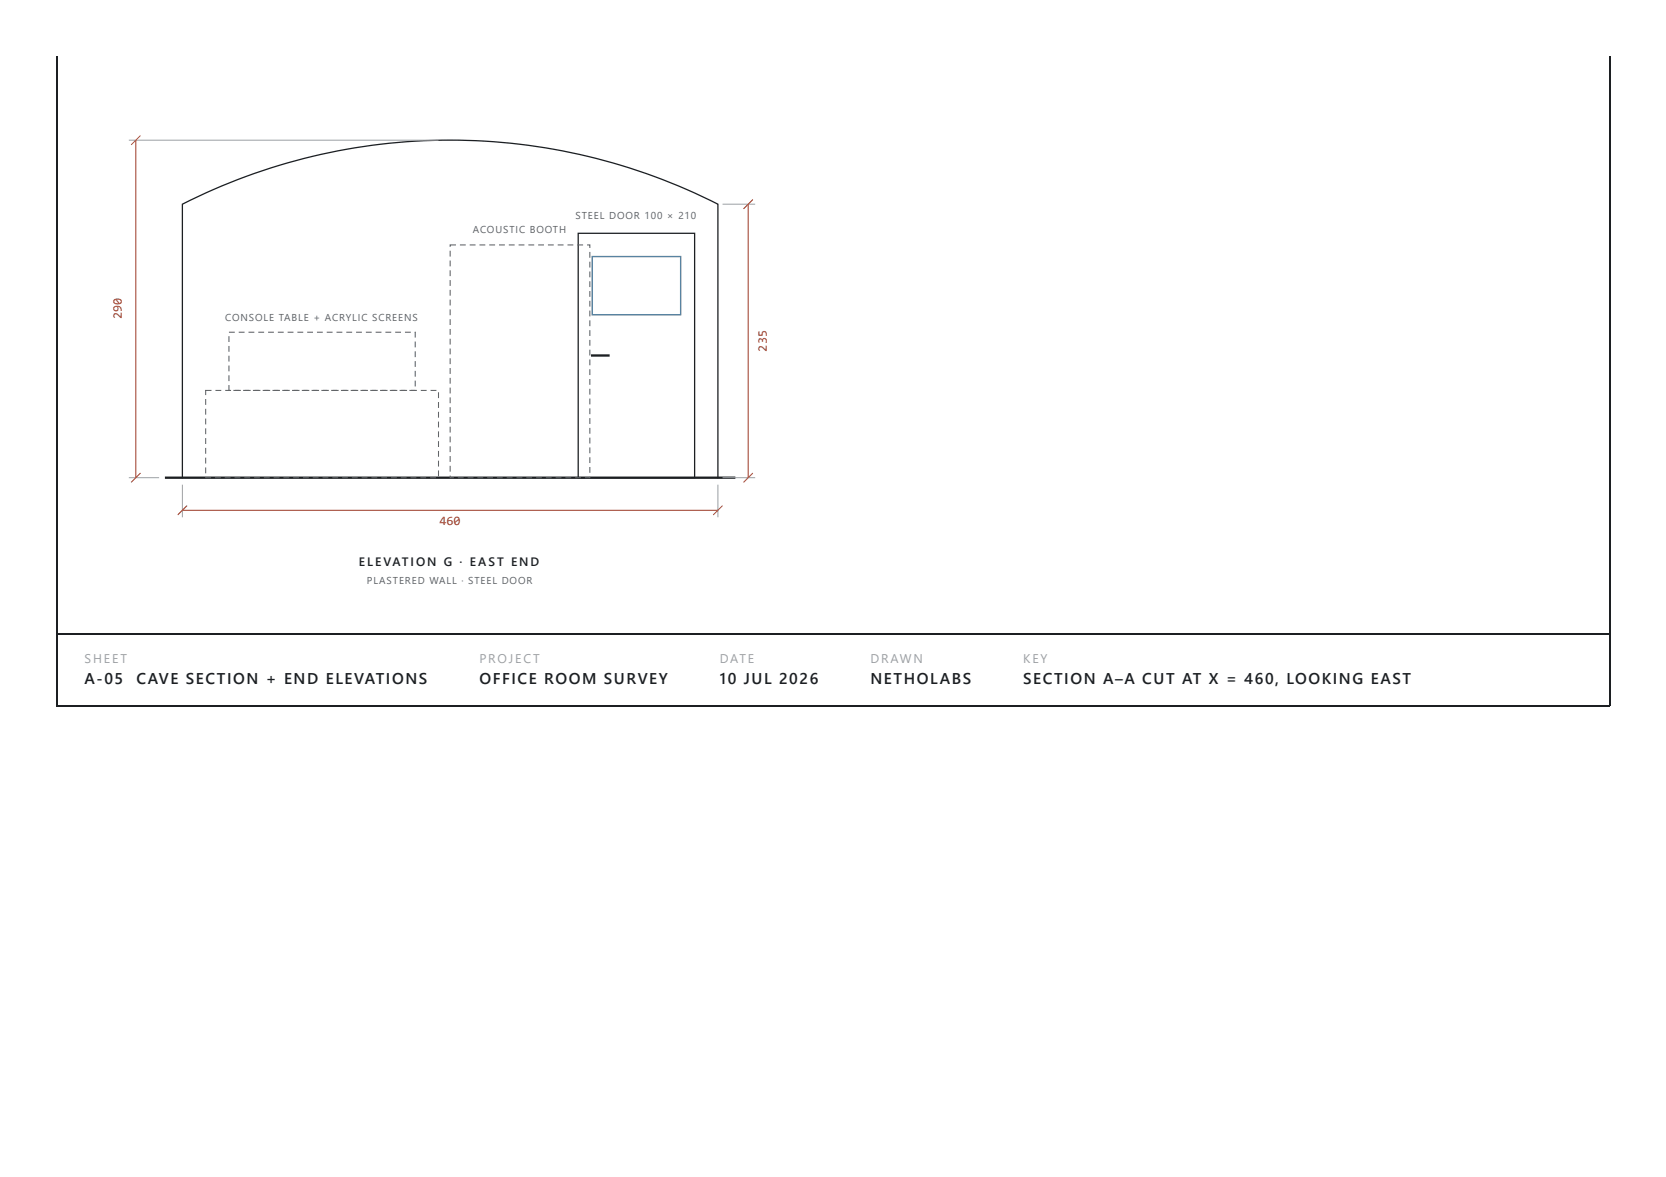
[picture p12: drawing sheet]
<svg xmlns="http://www.w3.org/2000/svg" width="297mm" height="210mm" viewBox="0 0 297 210" stroke-linecap="round" stroke-linejoin="round" font-family="sans-serif">
<path d="M10.2 10.1v115.8M286.9 10.1v115.8M10.3 113.1h276.5M10.1 125.8h277" fill="none" stroke="#1c1f22" stroke-width=".26"/>
<path d="M103.1 41.6h20.7v43.6h-20.7zM32.5 85.2v-48.8a105.4 105.4 0 0 1 95.5 0v48.8" fill="none" stroke="#1c1f22" stroke-width=".23"/>
<path d="M105.6 63.4h2.9M29.6 85.2h101.3" fill="none" stroke="#1c1f22" stroke-width=".42"/>
<path d="M23 25h55.2M128.8 36.4h5.8M23 85.2h5.4M32.5 86.4v5.8M128 86.4v5.8M128.8 85.2h5.8" fill="none" stroke="#9aa0a5" stroke-width=".18"/>
<path d="M24.2 25v60.2M25 24.2l-1.6 1.6M133.4 36.4v48.8M134.2 35.6l-1.6 1.6M25 84.4l-1.6 1.6M32.5 91h95.5M33.3 90.2l-1.6 1.6M128.8 90.2l-1.6 1.6M134.2 84.4l-1.6 1.6" fill="none" stroke="#9c3a26" stroke-width=".18"/>
<path d="M105.6 45.8h15.7v10.3h-15.7z" fill="none" stroke="#54809f" stroke-width=".25"/>
<g fill="#5a6066">
<path d="M82 43.6h1v.2h-1zM83.7 43.6h1.1v.2h-1.1zM85.5 43.6h1v.2h-1zM87.2 43.6h1.1v.2h-1.1zM89 43.6h1v.2h-1zM90.7 43.6h1v.2h-1zM92.5 43.6h1v.2h-1zM94.2 43.6h1v.2h-1zM95.9 43.6h1.1v.2h-1.1zM97.7 43.6h1v.2h-1zM99.4 43.6h1.1v.2h-1.1zM101.2 43.6h1v.2h-1zM102.9 43.6h1.1v.2h-1.1zM104.7 43.6h.6v.6h-.2v-.5h.1v.1h-.5zM105.1 44.9h.2v1.1h-.2zM105.1 46.7h.2v1h-.2zM105.1 48.4h.2v1h-.2zM105.1 50.2h.2v1h-.2zM105.1 51.9h.2v1h-.2zM105.1 53.6h.2v1.1h-.2zM105.1 55.4h.2v1h-.2zM105.1 57.1h.2v1.1h-.2zM105.1 58.9h.2v1h-.2zM105.1 60.6h.2v1.1h-.2zM105.1 62.4h.2v1h-.2zM105.1 64.1h.2v1h-.2zM105.1 65.8h.2v1.1h-.2zM105.1 67.6h.2v1h-.2zM105.1 69.3h.2v1.1h-.2zM105.1 71.1h.2v1h-.2zM105.1 72.8h.2v1.1h-.2zM105.1 74.6h.2v1h-.2zM105.1 76.3h.2v1h-.2zM105.1 78h.2v1.1h-.2zM105.1 79.8h.2v1h-.2zM105.1 81.5h.2v1.1h-.2zM105.1 83.3h.2v1h-.2zM104.3 85.1h.9v.1l-.1-.2h.2v.3h-1zM102.5 85.1h1.1v.2h-1.1zM100.8 85.1h1v.2h-1zM99.1 85.1h1v.2h-1zM97.3 85.1h1v.2h-1zM95.6 85.1h1v.2h-1zM93.8 85.1h1.1v.2h-1.1zM92.1 85.1h1v.2h-1zM90.3 85.1h1.1v.2h-1.1zM88.6 85.1h1v.2h-1zM86.9 85.1h1v.2h-1zM85.1 85.1h1v.2h-1zM83.4 85.1h1v.2h-1zM81.6 85.1h1.1v.2h-1.1zM80.2 84.8h.1v.4v-.1h.6v.2h-.7zM80.2 83.1h.1v1h-.1zM80.2 81.3h.1v1.1h-.1zM80.2 79.6h.1v1h-.1zM80.2 77.8h.1v1.1h-.1zM80.2 76.1h.1v1h-.1zM80.2 74.4h.1v1h-.1zM80.2 72.6h.1v1h-.1zM80.2 70.9h.1v1h-.1zM80.2 69.1h.1v1.1h-.1zM80.2 67.4h.1v1h-.1zM80.2 65.6h.1v1.1h-.1zM80.2 63.9h.1v1h-.1zM80.2 62.1h.1v1.1h-.1zM80.2 60.4h.1v1h-.1zM80.2 58.7h.1v1h-.1zM80.2 56.9h.1v1.1h-.1zM80.2 55.2h.1v1h-.1zM80.2 53.4h.1v1.1h-.1zM80.2 51.7h.1v1h-.1zM80.2 49.9h.1v1.1h-.1zM80.2 48.2h.1v1h-.1zM80.2 46.5h.1v1h-.1zM80.2 44.7h.1v1.1h-.1zM80.2 43.6h1.1v.2h-1v-.1v.3h-.1z"/>
<path d="M38.4 69.5h1v.2h-1zM40.2 69.5h1v.2h-1zM41.9 69.5h1v.2h-1zM43.6 69.5h1.1v.2h-1.1zM45.4 69.5h1v.2h-1zM47.1 69.5h1.1v.2h-1.1zM48.9 69.5h1v.2h-1zM50.6 69.5h1.1v.2h-1.1zM52.4 69.5h1v.2h-1zM54.1 69.5h1v.2h-1zM55.8 69.5h1.1v.2h-1.1zM57.6 69.5h1v.2h-1zM59.3 69.5h1.1v.2h-1.1zM61.1 69.5h1v.2h-1zM62.8 69.5h1.1v.2h-1.1zM64.6 69.5h1v.2h-1zM66.3 69.5h1v.2h-1zM68 69.5h1.1v.2h-1.1zM69.8 69.5h1v.2h-1zM71.5 69.5h1.1v.2h-1.1zM73.3 69.5h1v.2h-1zM75 69.5h1.1v.2h-1.1zM76.8 69.5h1v.2h-1zM78.1 70h.2v1h-.2zM78.1 71.7h.2v1h-.2zM78.1 73.4h.2v1.1h-.2zM78.1 75.2h.2v1h-.2zM78.1 76.9h.2v1.1h-.2zM78.1 78.7h.2v1h-.2zM78.1 80.4h.2v1.1h-.2zM78.1 82.2h.2v1h-.2zM78.1 83.9h.2v1h-.2zM76.7 85.1h1v.2h-1zM74.9 85.1h1.1v.2h-1.1zM73.2 85.1h1v.2h-1zM71.5 85.1h1v.2h-1zM69.7 85.1h1v.2h-1zM68 85.1h1v.2h-1zM66.2 85.1h1.1v.2h-1.1zM64.5 85.1h1v.2h-1zM62.7 85.1h1.1v.2h-1.1zM61 85.1h1v.2h-1zM59.2 85.1h1.1v.2h-1.1zM57.5 85.1h1v.2h-1zM55.8 85.1h1v.2h-1zM54 85.1h1.1v.2h-1.1zM52.3 85.1h1v.2h-1zM50.5 85.1h1.1v.2h-1.1zM48.8 85.1h1v.2h-1zM47 85.1h1.1v.2h-1.1zM45.3 85.1h1v.2h-1zM43.6 85.1h1v.2h-1zM41.8 85.1h1.1v.2h-1.1zM40.1 85.1h1v.2h-1zM38.3 85.1h1.1v.2h-1.1zM36.6 85.1h1v.2h-1zM36.6 83.4h.2v1h-.2zM36.6 81.6h.2v1.1h-.2zM36.6 79.9h.2v1h-.2zM36.6 78.1h.2v1.1h-.2zM36.6 76.4h.2v1h-.2zM36.6 74.6h.2v1.1h-.2zM36.6 72.9h.2v1h-.2zM36.6 71.2h.2v1h-.2zM36.6 69.5h1.1v.2h-1v-.1h.1v.9h-.2z"/>
<path d="M42.6 59.2h1v.1h-1zM44.3 59.2h1v.1h-1zM46 59.2h1.1v.1h-1.1zM47.8 59.2h1v.1h-1zM49.5 59.2h1.1v.1h-1.1zM51.3 59.2h1v.1h-1zM53 59.2h1.1v.1h-1.1zM54.8 59.2h1v.1h-1zM56.5 59.2h1v.1h-1zM58.3 59.2h1v.1h-1zM60 59.2h1v.1h-1zM61.7 59.2h1.1v.1h-1.1zM63.5 59.2h1v.1h-1zM65.2 59.2h1.1v.1h-1.1zM67 59.2h1v.1h-1zM68.7 59.2h1v.1h-1zM70.5 59.2h1v.1h-1zM72.2 59.2h1v.1h-1zM73.9 59.2h.2v1h-.2zM73.9 60.9h.2v1h-.2zM73.9 62.6h.2v1.1h-.2zM73.9 64.4h.2v1h-.2zM73.9 66.1h.2v1.1h-.2zM73.9 67.9h.2v1h-.2zM73 69.5h1v.2h-1zM71.2 69.5h1.1v.2h-1.1zM69.5 69.5h1v.2h-1zM67.8 69.5h1v.2h-1zM66 69.5h1.1v.2h-1.1zM64.3 69.5h1v.2h-1zM62.5 69.5h1.1v.2h-1.1zM60.8 69.5h1v.2h-1zM59 69.5h1.1v.2h-1.1zM57.3 69.5h1v.2h-1zM55.6 69.5h1v.2h-1zM53.8 69.5h1v.2h-1zM52.1 69.5h1v.2h-1zM50.3 69.5h1.1v.2h-1.1zM48.6 69.5h1v.2h-1zM46.8 69.5h1.1v.2h-1.1zM45.1 69.5h1v.2h-1zM43.3 69.5h1.1v.2h-1.1zM41.6 69.5h1v.2h-1zM40.7 68.7h.2v1h-.2zM40.7 66.9h.2v1.1h-.2zM40.7 65.2h.2v1h-.2zM40.7 63.4h.2v1.1h-.2zM40.7 61.7h.2v1h-.2zM40.7 59.9h.2v1.1h-.2zM40.8 59.2h1.1v.1h-1.1z"/>
</g>
<g font-size="2.8" fill="#1c1f22">
<text x="15.1" y="122">A-05</text>
<text x="24.3" y="122">CAVE SECTION + END ELEVATIONS</text>
<text x="85.5" y="122">OFFICE ROOM SURVEY</text>
<text x="128.3" y="122">10 JUL 2026</text>
<text x="155.2" y="122">NETHOLABS</text>
<text x="182.4" y="122">SECTION A–A CUT AT X = 460, LOOKING EAST</text>
</g>
<g font-size="2.3" fill="#9c3a26">
<text x="21.7" y="57" transform="rotate(-90 21.7 57)">290</text>
<text x="136.7" y="62.7" transform="rotate(-90 136.7 62.7)">235</text>
<text x="78.4" y="93.7">460</text>
</g>
<text font-size="2.2" fill="#1c1f22" x="64" y="101">ELEVATION G · EAST END</text>
<g font-size="2.2" fill="#9aa0a5">
<text x="15.1" y="118.3">SHEET</text>
<text x="85.5" y="118.3">PROJECT</text>
<text x="128.3" y="118.3">DATE</text>
<text x="155.2" y="118.3">DRAWN</text>
<text x="182.4" y="118.3">KEY</text>
</g>
<g font-size="1.8" fill="#5a6066">
<text x="84.3" y="41.6">ACOUSTIC BOOTH</text>
<text x="102.6" y="39.1">STEEL DOOR 100 × 210</text>
<text x="40.2" y="57.2">CONSOLE TABLE + ACRYLIC SCREENS</text>
<text x="65.4" y="104.1">PLASTERED WALL · STEEL DOOR</text>
</g>
</svg>
